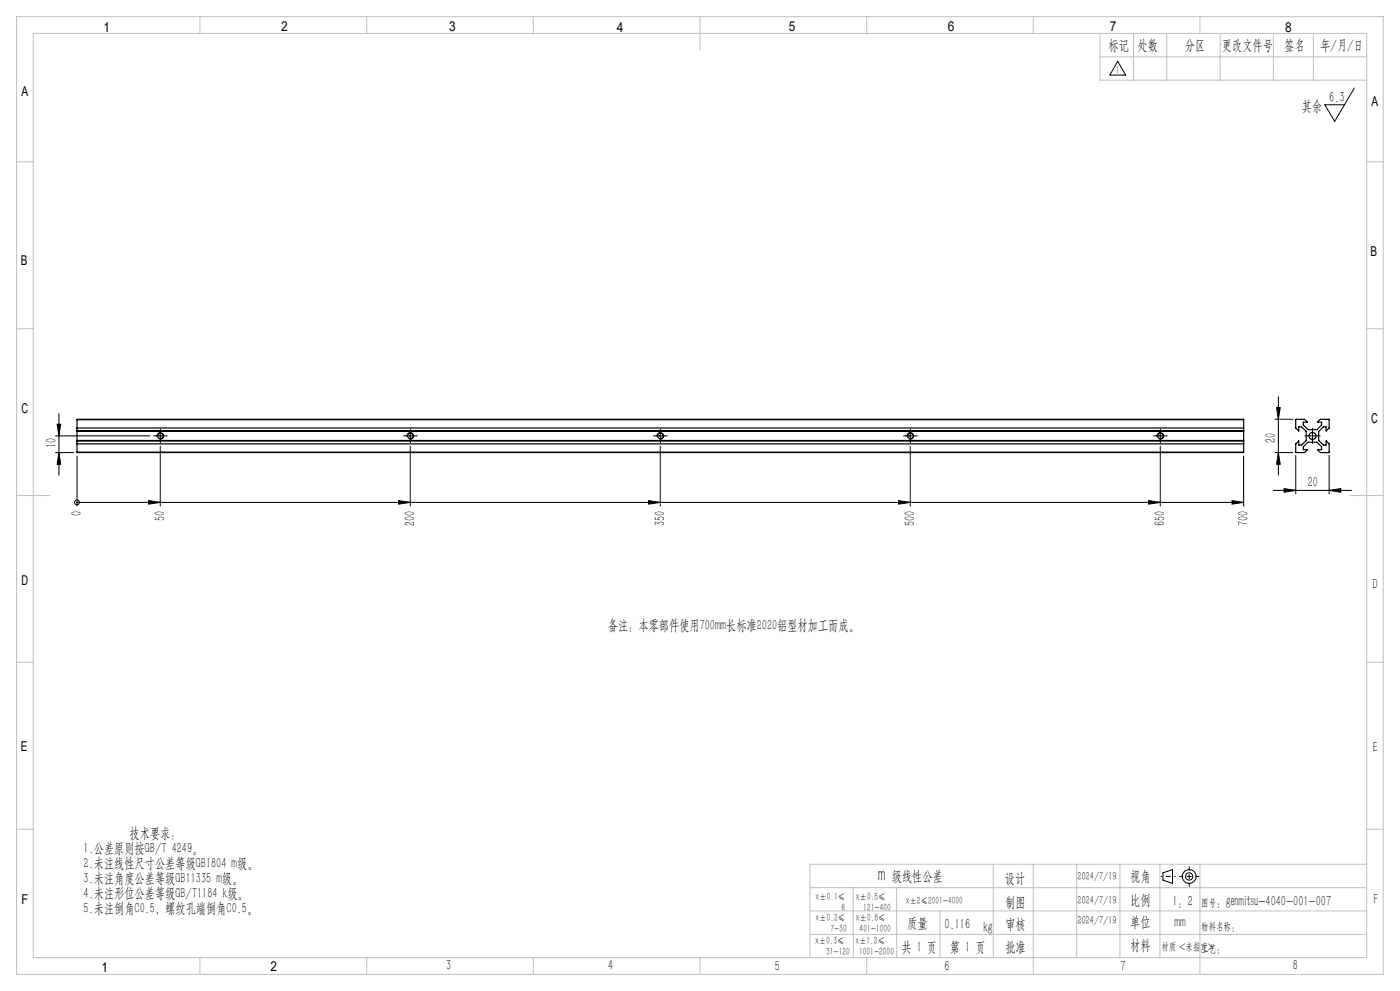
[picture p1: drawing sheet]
<svg xmlns="http://www.w3.org/2000/svg" width="420mm" height="297mm" viewBox="0 0 420 297" stroke-linecap="round" stroke-linejoin="round" font-family="sans-serif">
<g fill="none" stroke="#000" stroke-width=".35">
<path d="M23.1 125.8h350M23.1 135.5h350M23.1 128.3h350M23.1 125.8v9.7M23.1 129.1h350M23.1 132.2h350M23.1 133h350M23.1 129.3h350M23.1 132h350M373.1 125.8v9.7M392.2 134.8l-.9 .8-2.6-.1v-2.5l.9-.8v1.2h.9l1.4-1.4v-2.7l-1.4-1.4h-.9v1.2l-.9-.8 .1-2.6h2.5l.9 .8h-1.2v.8l1.4 1.5h2.7l1.4-1.5v-.8h-1.2l.8-.8h2.6v2.6l-.9 .8v-1.2h-.8l-1.4 1.4v2.7l1.4 1.4h.8v-1.2l.9 .8v2.6h-2.6l-.8-.8M392.2 134.8h-1.2v-.9l1.4-1.4h2.7l1.4 1.4v.9h-1.2"/>
<path d="M392.2 134.8h.1M393.1 131.5h.1M394.3 131.5h.1M395.3 134.8h.1"/>
<circle cx="48.1" cy="130.7" r=".82"/>
<circle cx="123.1" cy="130.7" r=".82"/>
<circle cx="198.1" cy="130.7" r=".82"/>
<circle cx="273.1" cy="130.7" r=".82"/>
<circle cx="348.1" cy="130.7" r=".82"/>
<circle cx="393.7" cy="130.6" r="1.05"/>
</g>
<g fill="none" stroke="#000" stroke-width=".3">
<path d="M335.3 18.4l2.4 4.1h-4.7zM406.3 26.4l-5.9 10-3-5h5.9M383.5 118.9v23.5M16.7 135.6h5.4M16.7 130.6h28.3M17.1 127.1h1.1l-.5 3.5zM17.7 135.6l.5 3.5h-1.1zM17.7 123.9v18.5M23.1 136.7v15M46.8 130.6h2.6M47.1 130.9a1 1 0 0 1 .9-1.2 1 1 0 0 1 1.1 1 1 1 0 0 1-1.3 .9M48.1 129.4v2.5"/>
<path d="M48.1 133.7v18M121.8 130.6h2.6M122.1 130.9a1 1 0 0 1 .9-1.2 1 1 0 0 1 1.1 1 1 1 0 0 1-1.3 .9M123.1 133.7v18M123.1 129.4v2.5M196.9 130.6h2.5M197.1 130.9a1 1 0 0 1 .9-1.2 1 1 0 0 1 1.1 1 1 1 0 0 1-1.3 .9M198.1 133.7v18M198.1 129.4v2.5M271.9 130.6h2.5M272.1 130.9a1 1 0 0 1 .9-1.2 1 1 0 0 1 1.1 1 1 1 0 0 1-1.3 .9M273.1 133.7v18"/>
<path d="M273.1 129.4v2.5M346.9 130.6h2.5M347.1 130.9a1 1 0 0 1 .9-1.2 1 1 0 0 1 1.1 1 1 1 0 0 1-1.3 .9M348.1 133.7v18M348.1 129.4v2.5M373.1 136.7v15M382.5 135.6h5.4M382.5 125.7h5.4M383 122.2h1.1l-.6 3.5zM383.5 135.6l.6 3.5h-1.1zM388.7 136.5v11.5M392.5 130.6h2.5"/>
<path d="M393.7 129.4v2.5M398.7 136.5v11.5M23.1 150.6h.1M23.1 150.6h350M44.6 150l3.5 .6-3.5 .5zM119.6 150l3.5 .6-3.5 .5zM194.6 150l3.5 .6-3.5 .5zM269.6 150l3.5 .6-3.5 .5zM344.6 150l3.5 .6-3.5 .5zM369.6 150l3.5 .6-3.5 .5zM382 147h23.5M385.2 146.4l3.5 .6-3.5 .5z"/>
<path d="M398.7 147l3.5-.6v1.1zM348.9 261.6l2.9-1v4.2l-2.9-1z"/>
<circle cx="23.1" cy="150.6" r=".73"/>
<circle cx="356.7" cy="262.7" r="1.08"/>
<circle cx="356.8" cy="262.7" r="2.07"/>
</g>
<path d="M348.3 262.7h4.3" fill="none" stroke="#000" stroke-width=".3" stroke-dasharray="30.5 1.3 1.3 1.3" stroke-dashoffset="30.2"/>
<path d="M356.8 265.7v-5.9" fill="none" stroke="#000" stroke-width=".3" stroke-dasharray="30.5 1.3 1.3 1.3" stroke-dashoffset="29.5"/>
<path d="M353.8 262.7h5.9" fill="none" stroke="#000" stroke-width=".3" stroke-dasharray="30.5 1.3 1.3 1.3" stroke-dashoffset="29.4"/>
<g fill="none" stroke="#c0c0c0" stroke-width=".3">
<path d="M5 5h410v287h-410zM10 10h400v277h-400zM60 5v5M110 5v5M160 5v5M210 5v10M260 5v5M310 5v5M330 10v14h80M330 17h80M340 10v14M350 10v14"/>
<path d="M360 5v5M366 10v14M382 10v14M394 10v14M5 48.5h5M410 48.5h5M5 98.5h5M410 98.5h5M5 148.5h10M405 148.5h10M5 198.5h5M410 198.5h5"/>
<path d="M5 248.5h5M298 259v28M310 259v33M323 259v28M336 259v28M348 259v28M360 259v33M410 259h-167v28M410 248.5h5M243 266h167M243 273h167M256 266v21"/>
<path d="M269 266v21M282 273v14M60 287v5M110 287v5M160 287v5M210 287v5M243 280h167M260 287v5"/>
</g>
<g fill="none" stroke="#000" stroke-width=".3" stroke-dasharray="30.5 1.3 1.3 1.3">
<path d="M46.9 130.6h-.9M48.1 129.4v-.8M48.1 131.9v.8M49.4 130.6h.8M121.9 130.6h-.9M123.1 129.4v-.8M123.1 131.9v.8M124.4 130.6h.8M196.9 130.6h-.9M198.1 129.4v-.8M198.1 131.9v.8M199.4 130.6h.8"/>
<path d="M271.9 130.6h-.9M273.1 129.4v-.8M273.1 131.9v.8M274.4 130.6h.8M346.9 130.6h-.9M348.1 129.4v-.8M348.1 131.9v.8M349.4 130.6h.8M392.5 130.6h-1M393.8 129.4v-1.1M393.8 131.9v1M395 130.6h1.1"/>
</g>
<g fill="#000">
<path d="M17.1 127.1h1.1l-.5 3.5zM17.7 135.6l.5 3.5h-1.1z"/>
<path d="M383.5 135.6l.6 3.5h-1.1zM383 122.2h1.1l-.6 3.5z"/>
<path d="M44.6 150l3.5 .6-3.5 .5zM119.6 150l3.5 .6-3.5 .5zM194.6 150l3.5 .6-3.5 .5zM269.6 150l3.5 .6-3.5 .5zM344.6 150l3.5 .6-3.5 .5zM369.6 150l3.5 .6-3.5 .5z"/>
<path d="M385.2 146.4l3.5 .6-3.5 .5zM398.7 147l3.5-.6v1.1z"/>
</g>
<text font-size="5.6" x="263.5" y="264">m</text>
<g font-size="4.4">
<text x="332.6" y="15">标记</text>
<text x="341.3" y="15">处数</text>
<text x="355.5" y="15">分区</text>
<text x="366.6" y="15">更改文件号</text>
<text x="385.3" y="15">签名</text>
<text x="396.1" y="15">年/月/日</text>
<text x="390.6" y="33.4">其余</text>
<text x="398.8" y="30.5">6.3</text>
<text x="16.8" y="134.3" transform="rotate(-90 16.8 134.3)">10</text>
<text x="382.7" y="132.9" transform="rotate(-90 382.7 132.9)">20</text>
<text x="392.3" y="146.1">20</text>
<text x="24.4" y="154.7" transform="rotate(-90 24.4 154.7)">0</text>
<text x="49.4" y="156.2" transform="rotate(-90 49.4 156.2)">50</text>
<text x="124.4" y="157.8" transform="rotate(-90 124.4 157.8)">200</text>
<text x="199.4" y="157.8" transform="rotate(-90 199.4 157.8)">350</text>
<text x="274.4" y="157.8" transform="rotate(-90 274.4 157.8)">500</text>
<text x="349.4" y="157.8" transform="rotate(-90 349.4 157.8)">650</text>
<text x="374.4" y="157.8" transform="rotate(-90 374.4 157.8)">700</text>
<text x="411.8" y="176.4">D</text>
<text x="182.4" y="188.8">备注：本零部件使用700mm长标准2020铝型材加工而成。</text>
<text x="411.8" y="225.5">E</text>
<text x="38.9" y="251.2">技术要求：</text>
<text x="25.1" y="255.7">1.公差原则按GB/T 4249。</text>
<text x="25.1" y="260.2">2.未注线性尺寸公差等级GB1804 m级。</text>
<text x="25.1" y="264.7">3.未注角度公差等级GB11335 m级。</text>
<text x="25.1" y="269.2">4.未注形位公差等级GB/T1184 k级。</text>
<text x="267.6" y="264">级线性公差</text>
<text x="301.5" y="264.6">设计</text>
<text x="339" y="264">视角</text>
<text x="25.1" y="273.7">5.未注倒角C0.5，螺纹孔端倒角C0.5。</text>
<text x="301.6" y="271.8">制图</text>
<text x="339" y="271.2">比例</text>
<text x="351.7" y="271.4">1：2</text>
<text x="364.8" y="271.4">：genmitsu-4040-001-007</text>
<text x="412" y="271">F</text>
<text x="272.2" y="278.2">质量</text>
<text x="283.4" y="278.4">0.116</text>
<text x="295.1" y="279.4">kg</text>
<text x="301.6" y="278.4">审核</text>
<text x="339" y="277.8">单位</text>
<text x="352.4" y="277.8">mm</text>
<text x="369.3" y="278.6">：</text>
<text x="270.4" y="285.2">共 1 页</text>
<text x="285" y="285.2">第 1 页</text>
<text x="301.6" y="285.4">批准</text>
<text x="339" y="284.8">材料</text>
<text x="364.8" y="285.4">：</text>
<text x="133.9" y="290.8">3</text>
<text x="182.5" y="290.7">4</text>
<text x="232.4" y="291">5</text>
<text x="283.4" y="290.9">6</text>
<text x="336.1" y="291.1">7</text>
<text x="387.8" y="290.7">8</text>
</g>
<g font-size="4.1">
<text x="31.1" y="9.5">1</text>
<text x="84.4" y="9.4">2</text>
<text x="134.8" y="9.2">3</text>
<text x="185" y="9.5">4</text>
<text x="236.6" y="9.3">5</text>
<text x="284.4" y="9.4">6</text>
<text x="333" y="9.4">7</text>
<text x="385.6" y="9.6">8</text>
<text x="6.5" y="28.8">A</text>
<text x="411.4" y="31.8">A</text>
<text x="411.2" y="76.6">B</text>
<text x="6.3" y="79.6">B</text>
<text x="6.5" y="123.7">C</text>
<text x="411.4" y="126.8">C</text>
<text x="6.5" y="175.5">D</text>
<text x="6.2" y="225.2">E</text>
<text x="6.5" y="271">F</text>
<text x="30.5" y="291.2">1</text>
<text x="81.1" y="291">2</text>
</g>
<g font-size="3.5">
<text x="334.8" y="22.1">1</text>
<text x="323.3" y="263.8">2024/7/19</text>
<text x="323.3" y="270.9">2024/7/19</text>
<text x="323.3" y="277">2024/7/19</text>
</g>
<g font-size="3.2">
<text x="244.7" y="269.8">x±0.1≤</text>
<text x="256.8" y="269.8">x±0.5≤</text>
<text x="252.4" y="272.9">6</text>
<text x="259" y="272.9">121-400</text>
<text x="271.8" y="271">x±2≤2001-4000</text>
<text x="360.4" y="271.4">图号</text>
<text x="244.7" y="276.1">x±0.2≤</text>
<text x="249.1" y="279.3">7-30</text>
<text x="256.8" y="276.1">x±0.8≤</text>
<text x="257.9" y="279.3">401-1000</text>
<text x="360.4" y="278.6">物料名称</text>
<text x="244.5" y="283">x±0.3≤</text>
<text x="247.9" y="286.2">31-120</text>
<text x="256.6" y="283">x±1.2≤</text>
<text x="257.7" y="286.2">1001-2000</text>
<text x="348.4" y="284.7">材质 &lt;未指定&gt;</text>
<text x="360.4" y="285.4">工艺</text>
</g>
</svg>
